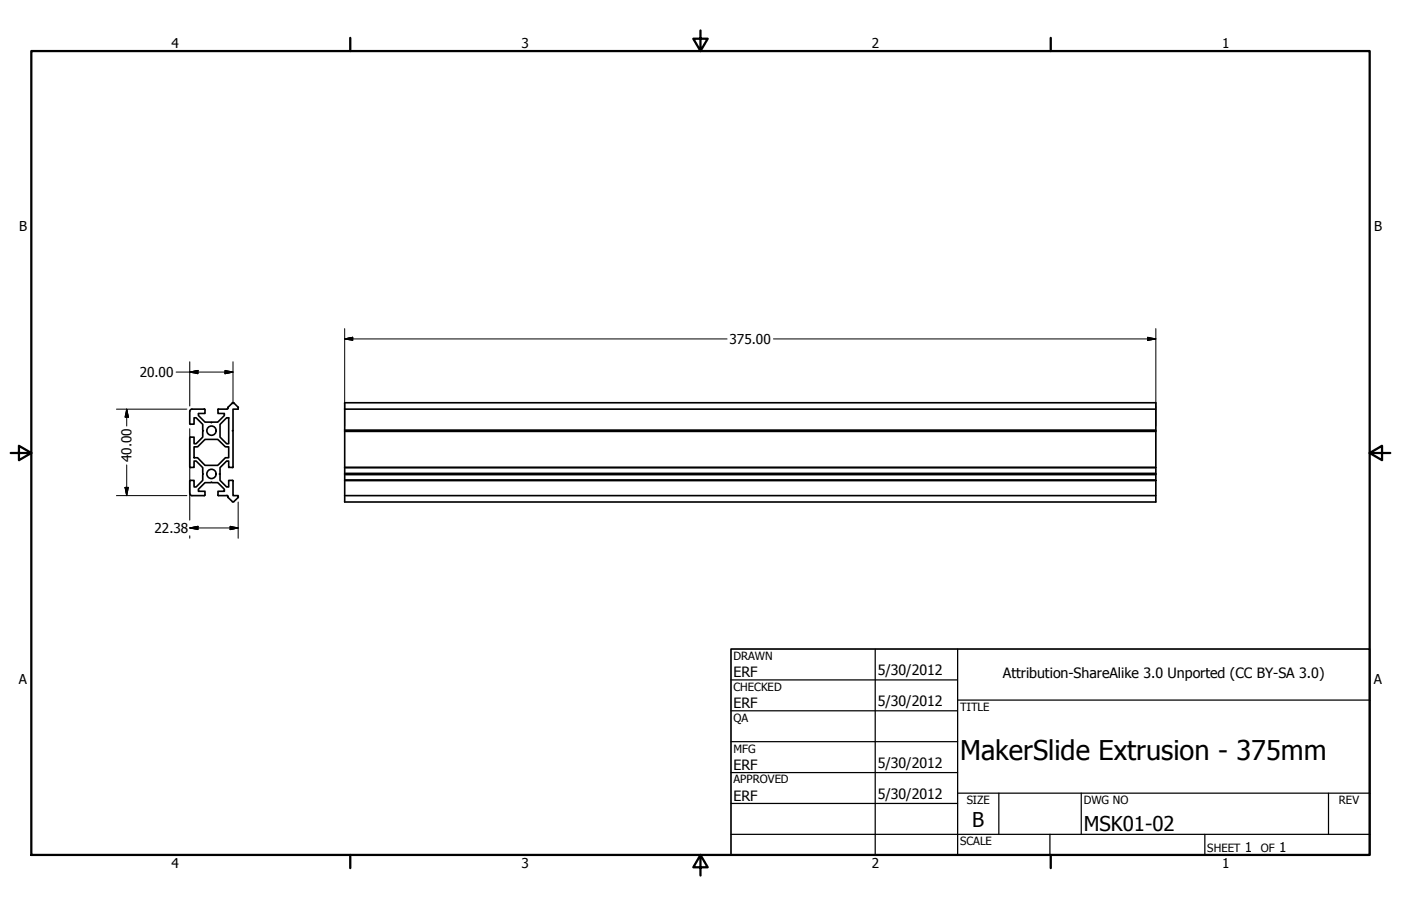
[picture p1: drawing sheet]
<svg xmlns="http://www.w3.org/2000/svg" width="432mm" height="279mm" viewBox="0 0 432 279" stroke-linecap="round" stroke-linejoin="round" font-family="sans-serif">
<!-- layer: Visible (ANSI) -->
<g fill="none" stroke="#000" stroke-width=".51">
<path d="M58.5 130.7l.2 .2M58.7 130.8h1.1v-2h.7l2 2.1v1.8l.2 .1-.2 .2v1.8l-2 2h-.7v-2h-1.1M58.7 134.8l-.2 .2v9M59.8 137.8h1.1l2.3-2.3h3.9l2.4 2.3h1v3.4h-1l-2.4 2.3h-3.9l-2.3-2.3h-1.1zM63 126.1l.2 .3v1.1h-2v.6l2 2.1h1.8l.2 .2 .1-.2h1.8l2.1-2.1v-.6h-2v-1.1M63 126.2h-3.8l-.5 .2-.2 .4v3.8M67.3 126.1l-.2 .2M67.4 126.2h2.5M69.8 128.8h.7v8h-.7l-2-2v-3.9zM70.3 125.8l-.4 .4M71.6 124.2h.5M71.6 124.3l-1.4 1.5"/>
<path d="M72.1 124.3l1.4 1.5M73.4 125.7v.5h-1.6v6.5l-.2 .1 .2 .2v11M106.2 124.2h250v30.6h-250zM106.2 133h250M106.2 132.7h250M106.2 132.8h250M106.2 126.2h250M58.5 148.3v3.9l.2 .4 .5 .2h3.8M58.5 144l.2 .2M58.7 144.1h1.1v-1.9h.7l2 2v1.8l.2 .2-.2 .2v1.7l-2 2.1h-.7v-2.1h-1.1M58.7 148.1l-.2 .3M67.1 152.6l.2 .2h2.6"/>
<path d="M67.2 152.7v-1.2h2v-.6l-2.1-2.1h-1.8l-.1-.1-.2 .1h-1.8l-2 2.1v.6h2v1.1l-.2 .2M69.9 152.8l.4 .3M70.2 153.2l.1 .2M70.4 153.5l1.2 1.2M71.6 154.7h.5M71.6 144.1h-1.1v-1.9h-.7l-2 2v1.8l-.2 .2 .2 .2v1.7l2 2.1h.7v-2.1h1.2l.2 .3M71.8 148.3v4.5h1.6v.4M71.9 144l-.2 .2M73.3 153.5l-1.2 1.2M73.5 153.2l-.1 .2M106.2 148.1h250h-250M106.2 152.8h250"/>
<path d="M106.2 146.4h250M106.2 146.2h250M106.2 146h250M106.2 144.2h250M106.2 144.1h250"/>
<circle cx="65.2" cy="132.8" r="1.43"/>
<circle cx="65.2" cy="146.1" r="1.43"/>
</g>
<!-- layer: Border (ANSI) -->
<path d="M9.7 15.7h412.4v248h-412.4zM107.9 11.7v4M215.9 9.4v6.3l-2.2-3.8h4.4l-2.2 3.8M323.8 11.7v4M3.3 139.7h6.4l-3.9-2.2v4.4l3.9-2.2M422.1 139.7l3.9 2.2v-4.4l-3.9 2.2h6.4M107.9 263.7v4M215.9 263.7l2.2 3.8h-4.4l2.2-3.8v6.3M323.8 263.7v4" fill="none" stroke="#000" stroke-width=".7"/>
<!-- layer: Title (ANSI) -->
<g fill="none" stroke="#000" stroke-width=".38">
<path d="M225.3 209.7h69.8M225.3 219.2h69.8M269.7 200.2v63.5M295.1 215.9h127M295.1 200.2v63.5M225.3 228.7h69.8M225.3 238.3h69.8M225.3 257.3h196.8M225.3 247.8h69.8M295.1 244.6h127M307.8 244.6v12.7M323.6 257.3v6.4"/>
<path d="M333.2 244.6v12.7M371.3 257.3v6.4M409.4 244.6v12.7"/>
</g>
<path d="M225.3 200.2h196.8v63.5h-196.8z" fill="none" stroke="#000" stroke-width=".51"/>
<!-- layer: Dimension (ANSI) -->
<g fill="none" stroke="#000" stroke-width=".31">
<path d="M54.3 114.7h17.5M58.5 114.7l2.5-.5v1.1zM58.5 111.6v13.6M69.3 114.2l2.5 .5-2.5 .6zM71.8 111.6v13M106.2 104.5l2.5-.5v1zM106.2 104.5h117.9M106.2 101.3v30.1M238.4 104.5h117.8M353.7 104l2.5 .5-2.5 .5zM356.2 101.3v30.1M35.9 126.2h21.7"/>
<path d="M39.1 126.2l.5 2.5h-1.1zM39.1 126.2v5.2M58.5 132.2v28.2M35.9 152.8h21.7M38.5 150.3h1.1l-.5 2.5zM39.1 143.4v9.4M73.4 154.8v11.2M58.5 162.8l2.5-.5v1zM58.5 165.2v.8M58.5 162.8h14.9M70.9 162.3l2.5 .5-2.5 .5z"/>
</g>
<g fill="#000" stroke="#000" stroke-width=".31">
<path d="M58.5 114.7l2.5-.5zM58.5 114.7l2.5-.5v1.1zM69.3 115.3l2.5-.6zM69.3 114.2l2.5 .5-2.5 .6zM106.2 104.5l2.5-.5zM106.2 104.5l2.5-.5v1zM353.7 105l2.5-.5zM353.7 104l2.5 .5-2.5 .5zM39.1 126.2l.5 2.5zM39.1 126.2l.5 2.5h-1.1zM38.5 150.3l.6 2.5zM38.5 150.3h1.1l-.5 2.5z"/>
<path d="M58.5 162.8l2.5-.5zM58.5 162.8l2.5-.5v1zM70.9 163.3l2.5-.5zM70.9 162.3l2.5 .5-2.5 .5z"/>
</g>
<text font-size="8.4" x="295.9" y="234.4">MakerSlide Extrusion - 375mm</text>
<g font-size="6.3">
<text x="299.7" y="255.1">B</text>
<text x="334" y="256.4">MSK01-02</text>
</g>
<g font-size="4.4">
<text x="226.1" y="208.9">ERF</text>
<text x="270.5" y="208.2">5/30/2012</text>
<text x="309.1" y="209.2">Attribution-ShareAlike 3.0 Unported (CC BY-SA 3.0)</text>
<text x="226.1" y="218.4">ERF</text>
<text x="270.5" y="217.7">5/30/2012</text>
<text x="226.1" y="237.5">ERF</text>
<text x="270.5" y="236.8">5/30/2012</text>
<text x="226.1" y="247">ERF</text>
<text x="270.5" y="246.3">5/30/2012</text>
</g>
<g font-size="4.2">
<text x="52.8" y="14.7">4</text>
<text x="160.8" y="14.7">3</text>
<text x="268.7" y="14.7">2</text>
<text x="376.7" y="14.7">1</text>
<text x="5.9" y="71.4">B</text>
<text x="423.5" y="71.4">B</text>
<text x="224.9" y="106">375.00</text>
<text x="43.1" y="116.3">20.00</text>
<text x="40.6" y="142.6" transform="rotate(-90 40.6 142.6)">40.00</text>
<text x="47.6" y="164.3">22.38</text>
<text x="5.8" y="211.1">A</text>
<text x="423.4" y="211.1">A</text>
<text x="383.7" y="262.8">1</text>
<text x="394.2" y="262.8">1</text>
<text x="52.8" y="267.7">4</text>
<text x="160.8" y="267.7">3</text>
<text x="268.7" y="267.7">2</text>
<text x="376.7" y="267.7">1</text>
</g>
<g font-size="3.5">
<text x="226.1" y="203.5">DRAWN</text>
<text x="226.1" y="213">CHECKED</text>
<text x="295.9" y="219.2">TITLE</text>
<text x="226.1" y="222.6">QA</text>
<text x="226.1" y="232.1">MFG</text>
<text x="226.1" y="241.6">APPROVED</text>
<text x="297.9" y="248">SIZE</text>
<text x="334" y="248">DWG NO</text>
<text x="412.7" y="247.9">REV</text>
<text x="295.9" y="260.7">SCALE</text>
<text x="372.1" y="262.8">SHEET</text>
<text x="388.6" y="262.8">OF</text>
</g>
</svg>
